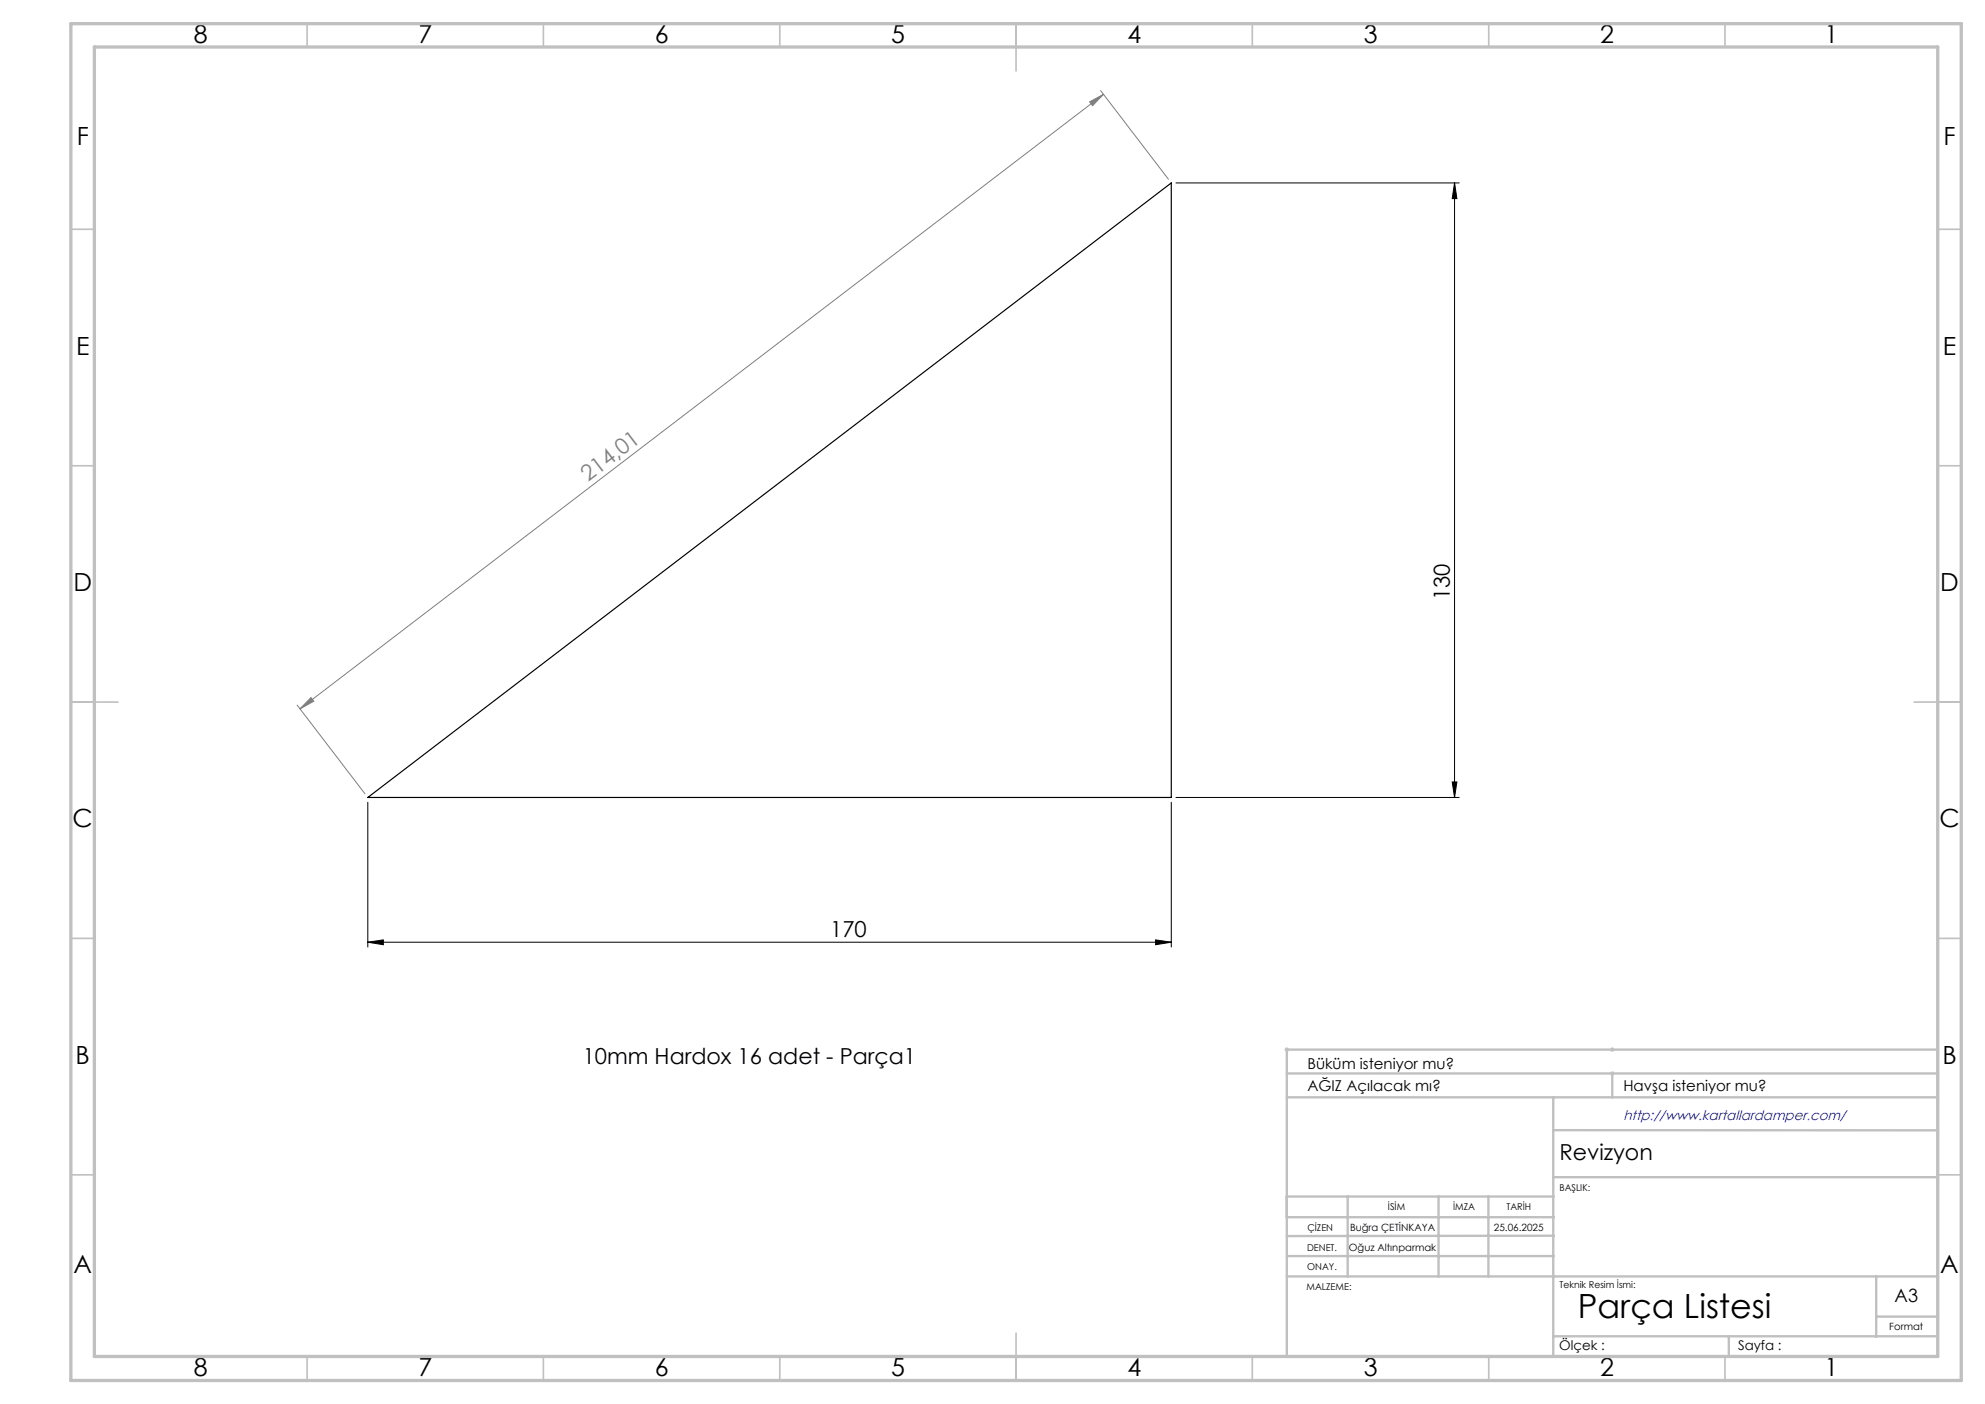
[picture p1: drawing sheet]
<svg xmlns="http://www.w3.org/2000/svg" width="420mm" height="297mm" viewBox="0 0 420 297" stroke-linecap="round" stroke-linejoin="round" font-family="sans-serif">
<path d="M271.8 222h1M271.9 221.7l.7 .7M272.3 221.5v1M272.6 221.7l-.7 .7M340.6 227.1h1M340.6 222h1M340.8 226.7l.7 .7M340.8 221.7l.7 .7M341.1 221.5v1M341.1 226.6v1M341.5 226.7l-.7 .7M341.5 221.7l-.7 .7" fill="none" stroke="#c0c0c0" stroke-width=".21"/>
<path d="M248.8 38.7h60M307.8 38.7v130M307.8 38.7l.5 3.3h-1zM77.8 169.7v30.6M247.8 169.7v30.6M248.8 168.7h60M307.3 165.4h1l-.5 3.3zM77.8 199.3l3.3-.5v1zM77.8 199.3h170M244.5 198.8l3.3 .5-3.3 .5z" fill="none" stroke="#000" stroke-width=".21"/>
<path d="M232.9 19.2l14.3 18.7M233.5 20l-170 130M230.5 21.6l3-1.6-2.3 2.4zM62.9 149.2l14.3 18.7M65.8 147.6l.6 .7-2.9 1.7z" fill="none" stroke="#808080" stroke-width=".21"/>
<g fill="none" stroke="#c0c0c0" stroke-width=".35">
<path d="M65 5v5M115 5v5M165 5v5M215 5v10M265 5v5M315 5v5M365 5v5M15 48.5h5M410 48.5h5M15 98.5h5M410 98.5h5M15 148.5h10"/>
<path d="M405 148.5h10M15 198.5h5M410 198.5h5M15 248.5h5M410 248.5h5M65 287v5M115 287v5M165 287v5M215 282v10M265 287v5M315 287v5M365 287v5"/>
</g>
<g fill="none" stroke="#c0c0c0" stroke-width=".5">
<path d="M272.3 232.1h137.7M272.3 227.1h137.7M328.6 239.1h81.4M328.6 232.1v54.9M341.1 227.1v5M410 222h-137.7v64.9M272.3 253.1h56.4M272.3 257.5h56.5M285.2 253.1v16.9M304.4 253.1v16.9M314.9 253.1v16.9M328.6 249h81.4"/>
<path d="M272.3 265.7h56.5M272.3 270h137.7M328.8 261.4l-56.5 .1M397 270v12.8M397 278.5h13M328.6 282.7h81.4M365.8 282.8v4.2"/>
</g>
<path d="M15 5h400v287h-400zM20 9.9h390v277h-390z" fill="none" stroke="#c0c0c0" stroke-width=".7"/>
<g fill="#000">
<path d="M307.3 165.4h1l-.5 3.3zM307.8 38.7l.5 3.3h-1z"/>
<path d="M77.8 199.3l3.3-.5v1zM244.5 198.8l3.3 .5-3.3 .5z"/>
</g>
<path d="M230.5 21.6l3-1.6-2.3 2.4zM65.8 147.6l.6 .7-2.9 1.7z" fill="#808080"/>
<path d="M77.8 168.7l170-130v130z" fill="none" stroke="#000" stroke-width=".25"/>
<text font-size="7.1" x="333.8" y="278.7">Parça Listesi</text>
<g font-size="5.3">
<text x="41" y="9">8</text>
<text x="88.5" y="9">7</text>
<text x="138.5" y="9">6</text>
<text x="188.5" y="9">5</text>
<text x="238.5" y="9">4</text>
<text x="288.5" y="9">3</text>
<text x="338.5" y="9">2</text>
<text x="386" y="9">1</text>
<text x="16.2" y="30.7">F</text>
<text x="411.2" y="30.7">F</text>
<text x="16.1" y="75">E</text>
<text x="411.1" y="75">E</text>
<text x="15.5" y="125">D</text>
<text x="410.5" y="125">D</text>
<text x="15.4" y="175">C</text>
<text x="410.4" y="175">C</text>
<text x="16" y="225">B</text>
<text x="411" y="225">B</text>
<text x="15.5" y="269.2">A</text>
<text x="410.5" y="269.2">A</text>
<text x="41" y="291">8</text>
<text x="88.5" y="291">7</text>
<text x="138.5" y="291">6</text>
<text x="188.5" y="291">5</text>
<text x="238.5" y="291">4</text>
<text x="288.5" y="291">3</text>
<text x="338.5" y="291">2</text>
<text x="386" y="291">1</text>
</g>
<text font-size="4.7" fill="#808080" x="124.5" y="102" transform="rotate(-37 124.5 102)">214,01</text>
<g font-size="4.7">
<text x="306.8" y="127" transform="rotate(-90 306.8 127)">130</text>
<text x="175.7" y="198.3">170</text>
<text x="123.3" y="225.1">10mm Hardox 16 adet - Parça1</text>
<text x="330" y="245.3">Revizyon</text>
</g>
<text font-size="3.9" x="400.9" y="275.5">A3</text>
<g font-size="3.2">
<text x="276.6" y="226">Büküm isteniyor mu?</text>
<text x="276.6" y="230.9">AĞIZ Açılacak mı?</text>
<text x="343.5" y="230.9">Havşa isteniyor mu?</text>
</g>
<text font-size="2.9" fill="#00f" x="343.5" y="236.9">http://www.kartallardamper.com/</text>
<g font-size="2.8">
<text x="329.9" y="285.5">Ölçek :</text>
<text x="367.8" y="285.5">Sayfa :</text>
</g>
<g font-size="2.1">
<text x="285.6" y="260.3">Buğra ÇETİNKAYA</text>
<text x="316.1" y="260.3">25.06.2025</text>
<text x="285.4" y="264.6">Oğuz Altınparmak</text>
<text x="399.8" y="281.3">Format</text>
</g>
<g font-size="2">
<text x="330" y="251.9">BAŞLIK:</text>
<text x="293.7" y="255.9">İSİM</text>
<text x="307.5" y="255.9">İMZA</text>
<text x="318.7" y="255.9">TARİH</text>
<text x="276.6" y="260.3">ÇİZEN</text>
<text x="276.6" y="264.6">DENET.</text>
<text x="276.6" y="268.7">ONAY.</text>
<text x="276.4" y="272.9">MALZEME:</text>
<text x="330" y="272.5">Teknik Resim İsmi:</text>
</g>
</svg>
